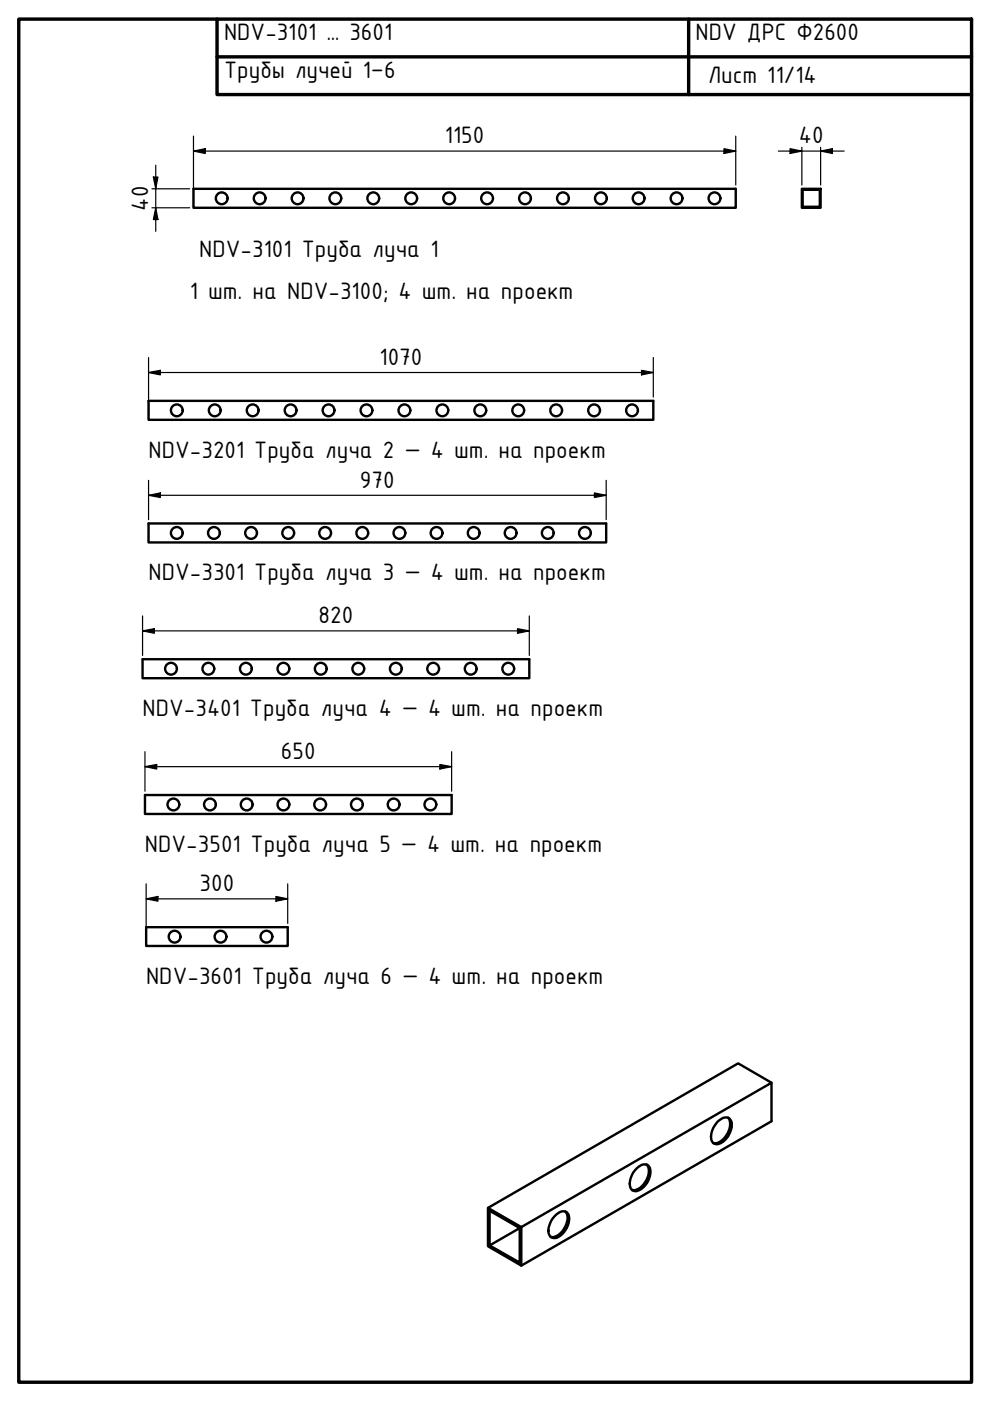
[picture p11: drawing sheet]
<svg xmlns="http://www.w3.org/2000/svg" width="210mm" height="297mm" viewBox="0 0 210 297" stroke-linecap="round" stroke-linejoin="round" font-family="sans-serif">
<!-- layer: Visible (ISO) -->
<g fill="none" stroke="#000" stroke-width=".51">
<path d="M41 40h115v4.1h-115zM170 40h4v4.1h-4zM170.2 40.2h3.6v3.6h-3.6zM31.5 85h107v4h-107zM31.5 111h97v4h-97zM30.2 139.8h82v4h-82zM30.7 168.6h65.1v4h-65.1zM31 196.6h30v4h-30zM152.2 237.8l.4-.3a1.45 1.45 0 0 1 1.5-.6 1.45 1.45 0 0 1 1.1 1.2 4.2 4.2 0 0 1-3.4 4.5 1.48 1.48 0 0 1-1-2l.5-1.5zM154.3 237a3.6 3.6 0 0 1-.9 4.5l-.8 .6a1.62 1.62 0 0 1-1.4 .2M163.6 229.6l-7.1-4.1-53 30.6v8.1l7 4.1 53.1-30.6v-8.1l-53.1 30.6-7-4.1M117.7 257.7l.4-.3a1.41 1.41 0 0 1 1.5-.6 1.41 1.41 0 0 1 1 1.2 4.5 4.5 0 0 1-2.9 4.5 1.48 1.48 0 0 1-1.4-2l.5-1.5z"/>
<path d="M119.8 256.9a2.73 2.73 0 0 1 0 3.2 3.2 3.2 0 0 1-3 2.1M135 247.8l.3-.4a1.41 1.41 0 0 1 1.5-.5 1.41 1.41 0 0 1 1.1 1.1 4.2 4.2 0 0 1-3.3 4.5 1.48 1.48 0 0 1-1-2l.4-1.5zM137.1 246.9a2.95 2.95 0 0 1-.3 3.7 2.85 2.85 0 0 1-2.8 1.7M110.2 260.4l-6.4 3.7v-7.4l6.4 3.7v7.3l-6.4-3.6M110.5 260.2v8.1"/>
<circle cx="47" cy="42" r="1.25"/>
<circle cx="55.1" cy="42" r="1.25"/>
<circle cx="63.1" cy="42" r="1.25"/>
<circle cx="71.1" cy="42" r="1.25"/>
<circle cx="79.1" cy="42" r="1.25"/>
<circle cx="87.2" cy="42" r="1.25"/>
<circle cx="95.2" cy="42" r="1.25"/>
<circle cx="103.3" cy="42" r="1.25"/>
<circle cx="111.3" cy="42" r="1.25"/>
<circle cx="119.4" cy="42" r="1.25"/>
<circle cx="127.4" cy="42" r="1.25"/>
<circle cx="135.4" cy="42" r="1.25"/>
<circle cx="143.4" cy="42" r="1.25"/>
<circle cx="151.5" cy="42" r="1.25"/>
<circle cx="37.5" cy="87" r="1.25"/>
<circle cx="45.5" cy="87" r="1.25"/>
<circle cx="53.6" cy="87" r="1.25"/>
<circle cx="61.6" cy="87" r="1.25"/>
<circle cx="69.7" cy="87" r="1.25"/>
<circle cx="77.7" cy="87" r="1.25"/>
<circle cx="85.7" cy="87" r="1.25"/>
<circle cx="93.8" cy="87" r="1.25"/>
<circle cx="101.8" cy="87" r="1.25"/>
<circle cx="109.9" cy="87" r="1.25"/>
<circle cx="117.9" cy="87" r="1.25"/>
<circle cx="126" cy="87" r="1.25"/>
<circle cx="134" cy="87" r="1.25"/>
<circle cx="37.5" cy="113" r="1.25"/>
<circle cx="45.4" cy="113" r="1.25"/>
<circle cx="53.2" cy="113" r="1.25"/>
<circle cx="61.1" cy="113" r="1.25"/>
<circle cx="68.9" cy="113" r="1.25"/>
<circle cx="76.8" cy="113" r="1.25"/>
<circle cx="84.7" cy="113" r="1.25"/>
<circle cx="92.6" cy="113" r="1.25"/>
<circle cx="100.4" cy="113" r="1.25"/>
<circle cx="108.3" cy="113" r="1.25"/>
<circle cx="116.1" cy="113" r="1.25"/>
<circle cx="124" cy="113" r="1.25"/>
<circle cx="36.3" cy="141.8" r="1.25"/>
<circle cx="44.2" cy="141.8" r="1.25"/>
<circle cx="52.1" cy="141.8" r="1.25"/>
<circle cx="60.1" cy="141.8" r="1.25"/>
<circle cx="68" cy="141.8" r="1.25"/>
<circle cx="76" cy="141.8" r="1.25"/>
<circle cx="83.9" cy="141.8" r="1.25"/>
<circle cx="91.8" cy="141.8" r="1.25"/>
<circle cx="99.8" cy="141.8" r="1.25"/>
<circle cx="107.8" cy="141.8" r="1.25"/>
<circle cx="36.8" cy="170.6" r="1.25"/>
<circle cx="44.5" cy="170.6" r="1.25"/>
<circle cx="52.3" cy="170.6" r="1.25"/>
<circle cx="60.1" cy="170.6" r="1.25"/>
<circle cx="67.9" cy="170.6" r="1.25"/>
<circle cx="75.7" cy="170.6" r="1.25"/>
<circle cx="83.5" cy="170.6" r="1.25"/>
<circle cx="91.2" cy="170.6" r="1.25"/>
<circle cx="37" cy="198.6" r="1.25"/>
<circle cx="46.8" cy="198.6" r="1.25"/>
<circle cx="56.5" cy="198.6" r="1.25"/>
</g>
<!-- layer: Border (ISO) -->
<path d="M4 4h202v289.1h-202zM46 4v16.1h160M46 12.1h160M146 4v16.1" fill="none" stroke="#000" stroke-width=".72"/>
<!-- layer: Dimension (ISO) -->
<g fill="none" stroke="#000" stroke-width=".25">
<path d="M32.5 37.5h1l-.5 2.5zM33 35v14.1M41 32l2.5-.5v1zM41 32h115M41 28.9v14.4M153.5 31.5l2.5 .5-2.5 .5zM156 28.9v10.3M165 32h14M167.5 31.5l2.5 .5-2.5 .5zM170 31.2v8M174 32l2.5-.5v1zM174 31.2v8"/>
<path d="M32.2 40h8M32.2 44.1h8M33 44.1l.5 2.5h-1zM31.5 79l2.5-.5v1zM31.5 79h107M31.5 75.8v12.4M136 78.5l2.5 .5-2.5 .5zM138.5 75.8v8.4M31.5 105l2.5-.5v1zM31.5 101.8v8.4M31.5 105h97M126 104.5l2.5 .5-2.5 .5z"/>
<path d="M128.5 101.8v8.4M30.2 133.8l2.5-.5v1zM30.2 133.8h82M30.2 130.6v8.4M109.7 133.3l2.5 .5-2.5 .5zM112.2 130.6v8.4M30.7 159.4v8.4M95.8 159.4v8.4M30.7 162.5l2.5-.4v1zM30.7 162.5h65.1M93.3 162.1l2.5 .4-2.5 .6zM31 190.6l2.5-.5v1z"/>
<path d="M31 190.6h30M31 187.4v12.4M58.5 190.1l2.5 .5-2.5 .5zM61 187.4v8.4"/>
</g>
<g fill="#000">
<path d="M32.5 37.5h1l-.5 2.5zM41 32l2.5-.5v1zM153.5 31.5l2.5 .5-2.5 .5zM167.5 31.5l2.5 .5-2.5 .5zM174 32l2.5-.5v1zM33 44.1l.5 2.5h-1zM31.5 79l2.5-.5v1zM136 78.5l2.5 .5-2.5 .5zM31.5 105l2.5-.5v1zM126 104.5l2.5 .5-2.5 .5zM30.2 133.8l2.5-.5v1zM109.7 133.3l2.5 .5-2.5 .5z"/>
<path d="M30.7 162.5l2.5-.4v1zM93.3 162.1l2.5 .4-2.5 .6zM31 190.6l2.5-.5v1zM58.5 190.1l2.5 .5-2.5 .5z"/>
</g>
<g font-size="5.4">
<text x="47.5" y="8.5">NDV-3101 … 3601</text>
<text x="147.5" y="8.5">NDV ДРС Ф2600</text>
<text x="47.5" y="16.5">Трубы лучей 1–6</text>
<text x="150.1" y="17.6">Лист 11/14</text>
<text x="94.3" y="30.4">1150</text>
<text x="169.4" y="30.4">40</text>
<text x="31.4" y="44.6" transform="rotate(-90 31.4 44.6)">40</text>
<text x="42.2" y="54.6">NDV-3101 Труба луча 1</text>
<text x="40.3" y="63.4">1 шт. на NDV-3100; 4 шт. на проект</text>
<text x="80.5" y="77.4">1070</text>
<text x="31.5" y="97">NDV-3201 Труба луча 2 — 4 шт. на проект</text>
<text x="76.3" y="103.4">970</text>
<text x="31.5" y="123">NDV-3301 Труба луча 3 — 4 шт. на проект</text>
<text x="67.6" y="132.2">820</text>
<text x="30.2" y="151.8">NDV-3401 Труба луча 4 — 4 шт. на проект</text>
<text x="59.6" y="161">650</text>
<text x="30.7" y="180.6">NDV-3501 Труба луча 5 — 4 шт. на проект</text>
<text x="42.3" y="189">300</text>
<text x="31" y="208.6">NDV-3601 Труба луча 6 — 4 шт. на проект</text>
</g>
</svg>
